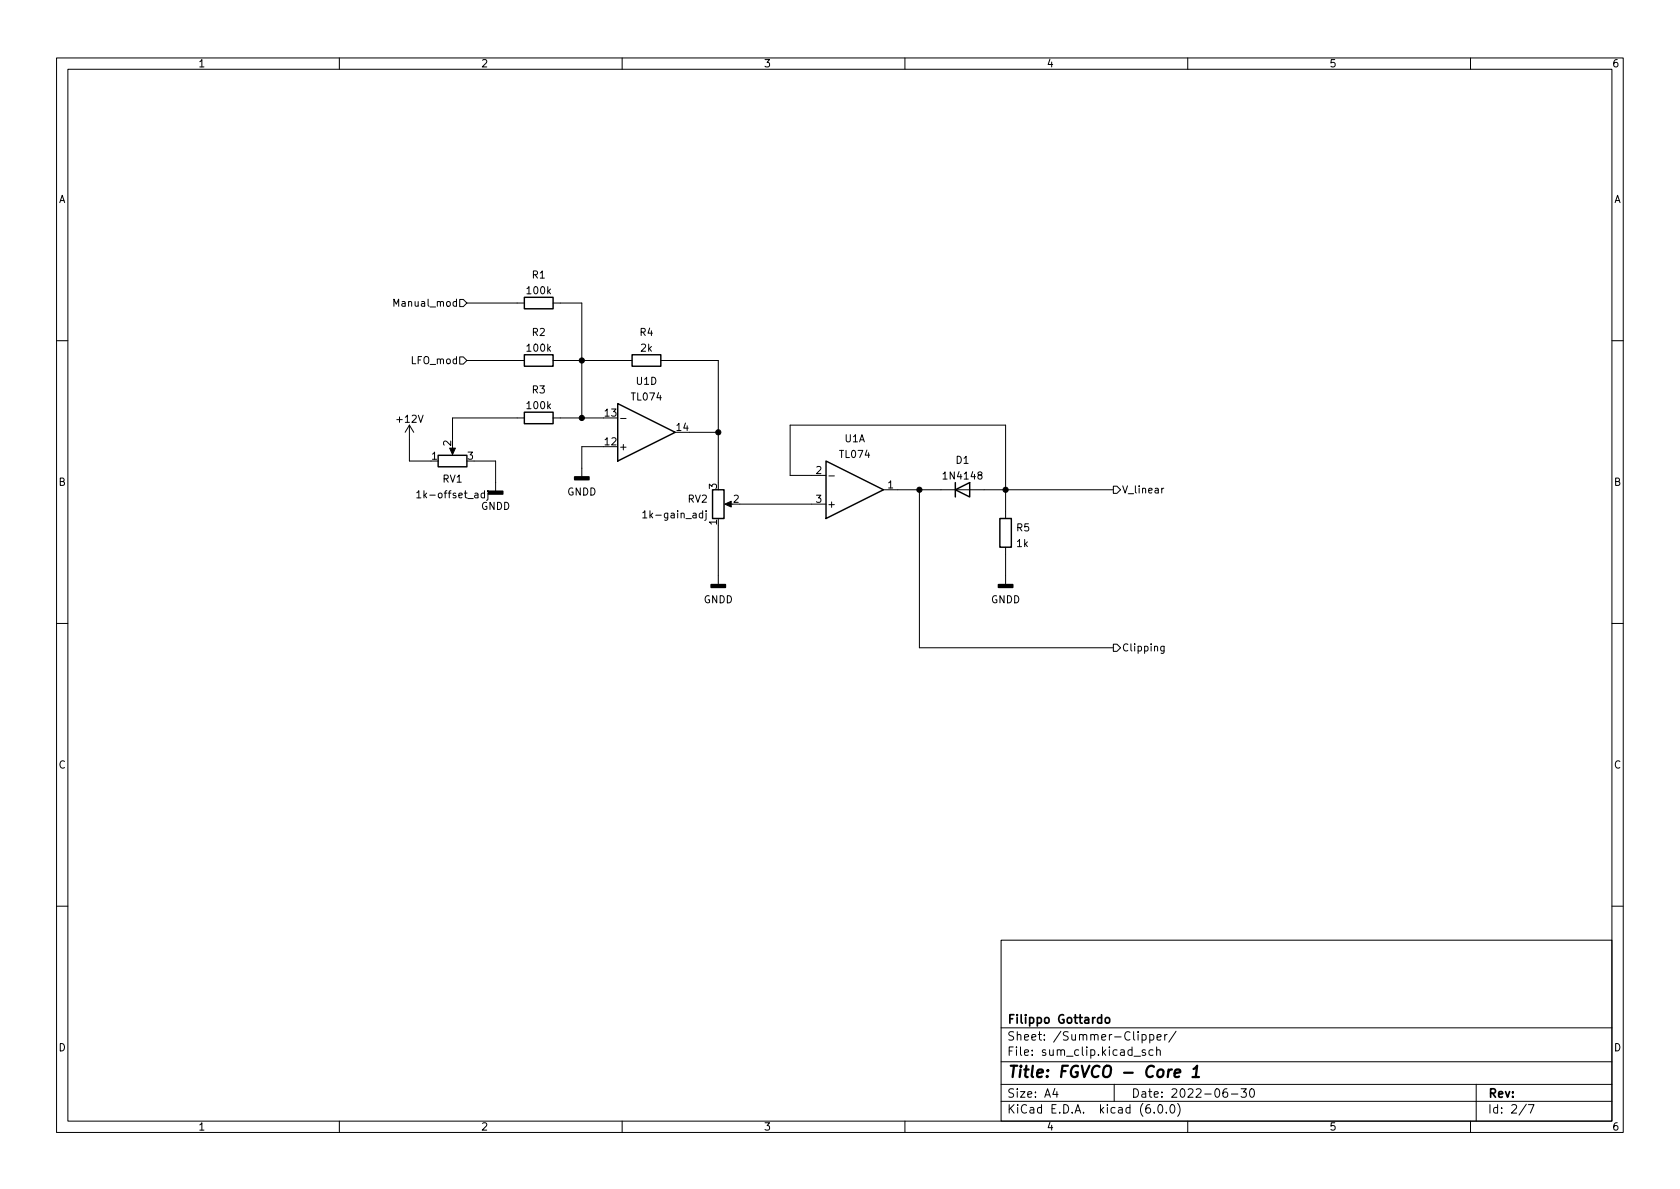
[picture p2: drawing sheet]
<svg xmlns="http://www.w3.org/2000/svg" width="297mm" height="210mm" viewBox="0 0 297 210" stroke-linecap="round" stroke-linejoin="round" font-family="sans-serif">
<g fill="none" stroke="#000" stroke-width=".18">
<path d="M10 10.2h277v190.1h-277zM12 12.2h273v186.1h-273zM60 10.2v2M110 10.2v2M160 10.2v2M210 10.2v2M260 10.2v2M69.6 54.2v-1.3l.5 .9 .4-.9v1.3M81.3 53h.6l.6 .6-.6 .6h-.6zM82.5 53.6h10.2M97.8 53.6h5.1v20.3M10 60.2h2"/>
<path d="M72.4 75.2l-.8 1.2M72.4 75.2v6.3h3.8M72.4 75.2l.8 1.2M80 79v1M81.3 63.1h.6l.6 .6-.6 .7h-.6zM82.5 63.7h10.2M92.7 73.9h-12.7v3.8M97.8 63.7h14M97.8 73.9h8.9M106.7 79h-3.8v5.3M109.7 74h1M116.8 63.7h10.2v21.6"/>
<path d="M121.9 76.4h5.1M285 60.2h2M73.7 87.1l.4-.3v1.2M73.7 88h.7M83.8 81.5h3.8v5.4M85.7 87.3l-.4-.1-.2 .2 .1 .6h.5M85.7 86.8v1.2M86.3 87.2v1.1l-.3 .2M86.3 86.8v.1M113.7 90.7l.3-.4v1.3M113.7 91.6h.7M124.2 90.8l-.3-.1-.3 .3 .2 .5h.4"/>
<path d="M124.2 90.3v1.3M124.8 90.7v1.1l-.2 .2M124.8 90.3v.1M127 93v10.4M128.5 89.1h1M130.8 89.1h15.2M146 84.1h-6.3v-8.9h38.1v16.5M146.6 84.2h.9M156.2 86.6h40.6M162.6 86.6v27.9h34.2M177.8 96.8v6.6M196.8 86h.7l.6 .6-.6 .6h-.7z"/>
<path d="M205.8 86.3l-.4 .3M10 110.2h2M196.8 113.9h.7l.6 .6-.6 .7h-.7zM205.8 114.3v1l-.2 .2h-.3M205.8 114.3h-.3l-.3 .2 .1 .6h.5M285 110.2h2M10 160.2h2M177 166.3h108v32h-108zM285 160.2h2M60 198.3v2M110 198.3v2M160 198.3v2"/>
<path d="M177 194.8h108M177 191.8h108M177 187.8h108M177 181.8h108M186.5 192.5l-.4 1h1M186.9 193v1M197 191.8v3M200.5 186.8h1.1M201.9 183l.5-.1 .2 .3v.4l-.1 .3h-.6M201.9 182.9v1.5M202.5 185.7l-.4-.1-.2 .2 .1 .3 .5 .1v.4h-.6M203.3 183l.4-.1 .3 .3v.4l-.1 .3h-.6"/>
<path d="M203.3 182.9v1.5M203.9 185.7l-.5-.1-.3 .3v.4l.2 .3h.6M204.1 196.7v.1M204.5 185.8l.2-.2 .4 .1v.9M204.5 185.1v1.5M204.6 183.4l.7-.1-.1-.3-.4-.1-.2 .2v.8h.6M204.9 195.4l.2-.1a.81 .81 0 0 1 .6 .7 .81 .81 0 0 1-.3 .8h-.2a.81 .81 0 0 1-.6-.6 .81 .81 0 0 1 .3-.8zM205.9 182.9v1M206.2 196.7v.1M206.4 182.9l-.3 .1-.2 .2M207.1 195.4l.1-.1a.81 .81 0 0 1 .6 .7 .81 .81 0 0 1-.3 .8h-.1a.81 .81 0 0 1-.6-.6 .81 .81 0 0 1 .3-.8zM207.9 182.4l-1.3 1.9"/>
<path d="M208.2 195.1a1.72 1.72 0 0 1 0 2.3M210 198.3v2M216.9 192.5a.59 .59 0 0 0-.7 .7v.5l.2 .3h.4l.2-.1 .1-.5-.2-.2-.4-.1-.3 .3M217.7 193.5h1.2M219.4 192.5h1l-.5 .6 .4 .1v.7l-.2 .1h-.5l-.2-.1M221.1 192.7l.2-.2a.81 .81 0 0 1 .6 .7 .81 .81 0 0 1-.3 .8h-.2a.81 .81 0 0 1-.3-1.3zM260 198.3v2M261 191.8v6.5M269.9 195.3l-1.3 1.9M270.2 195.3h1l-.6 1.5"/>
</g>
<path d="M207.7 189.8l1-.2-.1-.4-.5-.1-.4 .3v1l.2 .1 .6-.1M210.8 190.5h1.2M211 189l.7-.5-.3 2" fill="none" stroke="#000" stroke-width=".4"/>
<path d="M195.5 180.1l.2-.2 .4 .2 .1 .5-.1 .3h-.4l-.2-.1z" fill="none" stroke="#000" stroke-width=".3"/>
<path d="M92.7 52.6h5.1v2h-5.1zM92.7 72.9h5.1v2h-5.1zM92.7 62.7h5.1v2.1h-5.1zM109.2 71.4l10.2 5-10.2 5.1zM111.8 62.7h5v2.1h-5zM77.5 80.5h5v2h-5zM126 86.6h2v5.1h-2zM146 81.5l10.2 5.1-10.2 5.1zM168.9 86.6l2.5-1.3v2.6zM168.9 85.3v2.6M176.8 91.7h2v5.1h-2z" fill="none" stroke="#000" stroke-width=".25"/>
<path d="M86.4 86.9h2.5v.5h-2.5zM101.6 84.3h2.5v.5h-2.5zM125.7 103.4h2.6v.5h-2.6zM176.5 103.4h2.6v.5h-2.6z" fill="#000" stroke="#000" stroke-width=".25"/>
<g fill="#000" stroke="#000" stroke-width=".18">
<path d="M79.5 79.2h1l-.5 1.2zM128.1 89.1l1.2-.5v1.1z"/>
<circle cx="102.9" cy="73.9" r=".46"/>
<circle cx="102.9" cy="63.7" r=".46"/>
<circle cx="127" cy="76.4" r=".46"/>
<circle cx="162.6" cy="86.6" r=".46"/>
<circle cx="177.8" cy="86.6" r=".46"/>
</g>
<text font-size="2.8" x="178" y="190.6">Title: FGVCO - Core 1</text>
<g font-size="2.1">
<text x="178" y="184">Sheet: /Summer-Clipper/</text>
<text x="178" y="181">Filippo Gottardo</text>
<text x="178" y="186.7">File: sum_clip.kicad_sch</text>
<text x="178" y="196.9">KiCad E.D.A. kicad (6.0.0)</text>
<text x="178" y="194.1">Size: A4</text>
<text x="200" y="194.1">Date: 2022-06-30</text>
<text x="263" y="194.1">Rev:</text>
<text x="263" y="196.9">Id: 2/7</text>
</g>
<g font-size="1.8">
<text x="35" y="11.9">1</text>
<text x="85" y="11.9">2</text>
<text x="135" y="11.9">3</text>
<text x="185" y="11.9">4</text>
<text x="235" y="11.9">5</text>
<text x="285" y="11.9">6</text>
<text x="10.3" y="35.9">A</text>
<text x="285.3" y="35.9">A</text>
<text x="93.3" y="52">100k</text>
<text x="94.1" y="49.2">R1</text>
<text x="70.3" y="54.2">Manual_mod</text>
<text x="94.1" y="59.4">R2</text>
<text x="113.2" y="59.4">R4</text>
<text x="72.8" y="64.4">LFO_mod</text>
<text x="93.3" y="62.2">100k</text>
<text x="113.3" y="62.2">2k</text>
<text x="94.1" y="69.6">R3</text>
<text x="111.7" y="70.8">TL074</text>
<text x="112.5" y="68">U1D</text>
<text x="70.3" y="74.7">+12V</text>
<text x="93.3" y="72.3">100k</text>
<text x="107" y="73.7">13</text>
<text x="119.7" y="76.2">14</text>
<text x="76.3" y="81.3">1</text>
<text x="79.8" y="78.8" transform="rotate(-90 79.8 78.8)">2</text>
<text x="82.7" y="81.3">3</text>
<text x="107" y="78.7">12</text>
<text x="109.3" y="79.6">+</text>
<text x="144.3" y="83.8">2</text>
<text x="148.6" y="81">TL074</text>
<text x="149.4" y="78.2">U1A</text>
<text x="169" y="82">D1</text>
<text x="10.3" y="85.9">B</text>
<text x="74.6" y="88.1">1k-offset_adj</text>
<text x="78.3" y="85.3">RV1</text>
<text x="100.3" y="87.6">GNDD</text>
<text x="121.6" y="88.9">RV2</text>
<text x="126.7" y="86.5" transform="rotate(-90 126.7 86.5)">3</text>
<text x="129.7" y="88.9">2</text>
<text x="144.3" y="88.9">3</text>
<text x="146.2" y="89.8">+</text>
<text x="157" y="86.4">1</text>
<text x="167.1" y="84.8">1N4148</text>
<text x="198.3" y="87.2">V_linear</text>
<text x="285.3" y="85.9">B</text>
<text x="85" y="90.2">GNDD</text>
<text x="114.4" y="91.6">1k-gain_adj</text>
<text x="126.7" y="92.8" transform="rotate(-90 126.7 92.8)">1</text>
<text x="179.8" y="94">R5</text>
<text x="179.8" y="96.7">1k</text>
<text x="124.4" y="106.7">GNDD</text>
<text x="175.2" y="106.7">GNDD</text>
<text x="198.3" y="115.2">Clipping</text>
<text x="10.3" y="135.9">C</text>
<text x="285.3" y="135.9">C</text>
<text x="10.3" y="185.9">D</text>
<text x="285.3" y="185.9">D</text>
<text x="35" y="199.9">1</text>
<text x="85" y="199.9">2</text>
<text x="135" y="199.9">3</text>
<text x="185" y="199.9">4</text>
<text x="235" y="199.9">5</text>
<text x="285" y="199.9">6</text>
</g>
</svg>
